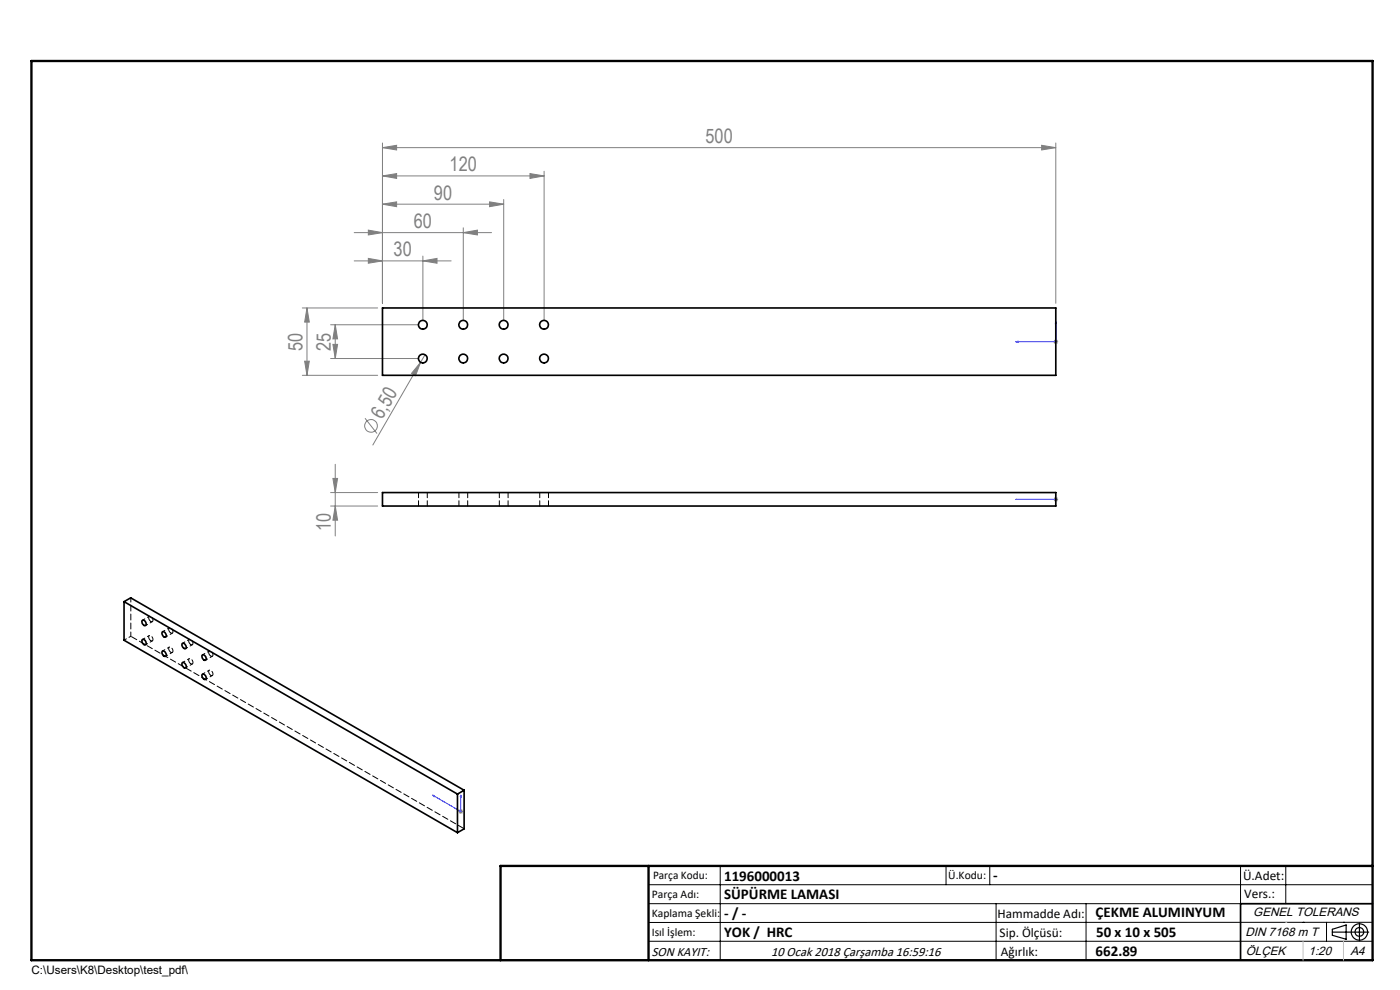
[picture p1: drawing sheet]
<svg xmlns="http://www.w3.org/2000/svg" width="297mm" height="210mm" viewBox="0 0 297 210" stroke-linecap="round" stroke-linejoin="round" font-family="sans-serif">
<g fill="none" stroke="#808080" stroke-width=".21">
<path d="M81.1 31.3l3-.5v1zM81.1 37.3l3-.5v1zM81.1 30.3v34M81.1 31.3h142.9M81.1 37.3h34.3M112.4 36.8l3 .5-3 .5zM115.4 36.3v31.6M221 30.8l3 .5-3 .5zM224 30.3v34M75.1 55.3h20.6M75.1 49.3h29.2M78.1 54.8l3 .5-3 .5z"/>
<path d="M78.1 48.8l3 .5-3 .5zM81.1 43.3l3-.5v1zM81.1 43.3h25.8M89.7 55.3l3-.5v1zM89.7 54.3v13.6M98.3 49.3l3-.5v1zM98.3 48.3v19.6M103.9 42.8l3 .5-3 .5zM106.9 42.3v25.6M64.1 79.6h16M64.1 65.3h16M64.6 76.6h1l-.5 3z"/>
<path d="M65.1 65.3l.5 3h-1zM65.1 65.3v14.3M70.1 68.9h18.6M70.1 76.1h18.6M70.6 73.1h1l-.5 3zM71.1 68.9v7.2M71.1 68.9l.5 3h-1zM89.2 76.9l-1 2.8-.9-.5zM89.2 76.9l-10.1 17.5M90.2 75.2l-1 1.7M223.5 72.5h1M223.6 72.1l.7 .7"/>
<path d="M224 72v1M224.3 72.1l-.7 .7M71.1 98.5v15.2M77.4 88.7l2.6 3.3M70.1 107.3h10M70.1 104.5h10M70.6 101.5h1l-.5 3zM71.1 107.3l.5 3h-1zM223.5 105.9h1M223.6 105.6l.7 .7M224 105.4v1M224.3 105.6l-.7 .7"/>
<path d="M97.2 172.1h1M97.4 171.8l.7 .7M97.8 171.6v1M98.1 171.8l-.7 .7"/>
<circle cx="78.7" cy="90.3" r="1.34"/>
</g>
<g fill="none" stroke="#000" stroke-width=".25">
<path d="M282.6 197.7h7.8M282.6 197.1l3-.9v3l-3-.8zM288.4 195.8v3.8M106.2 203.7h185"/>
<circle cx="288.4" cy="197.7" r="1.74"/>
<circle cx="288.4" cy="197.7" r=".93"/>
</g>
<path d="M215.5 72.5l.4-.1v.2zM224 68.2l.1 .4h-.2zM224 68.2v4.3h-8.5M215.5 105.9h.4h-.4M215.5 105.9h8.5M223.9 105.9h.2zM224 105.9h.1M91.8 168.7l.2 .1v.1zM91.8 168.7l6 3.4v-3.4M97.8 168.7v.4l-.2-.1z" fill="none" stroke="#00f" stroke-width=".21"/>
<g fill="none" stroke="#000" stroke-width=".21">
<path d="M137.6 187.7h153.6M137.6 191.7h153.6M137.6 199.7h153.6M152.8 183.7v20M200.7 183.7v4M210 183.7v4M211.3 191.7v12M230.4 191.7v12M263.2 183.7v20M272.8 183.7v8M276.4 195.6h.1M281.4 195.6v4.1"/>
<path d="M285 195.6h.1M291.2 195.6l-153.6 .1"/>
</g>
<path d="M291.2 191.7h-28v12" fill="none" stroke="#000" stroke-width=".35"/>
<path d="M6.7 12.9h284.5v190.8h-284.5zM137.6 183.7v20M291.2 183.7h-185v20" fill="none" stroke="#000" stroke-width=".5"/>
<path d="M276.4 199.7v4M285 199.7v4" fill="none" stroke="#c0c0c0" stroke-width=".21"/>
<path d="M272.8 195.6h.1" fill="none" stroke="#c0c0c0" stroke-width=".25"/>
<g fill="#00f">
<path d="M224 68.2l.1 .4h-.2zM215.5 72.5l.4-.1v.2z"/>
<path d="M97.8 168.7v.4l-.2-.1zM91.8 168.7l.2 .1v.1zM223.9 105.9h.2zM215.5 105.9h.4z"/>
</g>
<g fill="#808080">
<path d="M89.2 76.9l-1 2.8-.9-.5z"/>
<path d="M81.1 31.3l3-.5v1zM221 30.8l3 .5-3 .5zM78.1 54.8l3 .5-3 .5zM89.7 55.3l3-.5v1zM78.1 48.8l3 .5-3 .5zM98.3 49.3l3-.5v1zM81.1 43.3l3-.5v1zM103.9 42.8l3 .5-3 .5zM81.1 37.3l3-.5v1zM112.4 36.8l3 .5-3 .5z"/>
<path d="M71.1 107.3l.5 3h-1zM70.6 101.5h1l-.5 3z"/>
<path d="M64.6 76.6h1l-.5 3zM65.1 65.3l.5 3h-1z"/>
<path d="M71.1 68.9l.5 3h-1zM70.6 73.1h1l-.5 3z"/>
</g>
<g fill="none" stroke="#000" stroke-width=".35">
<path d="M81.1 65.3h142.9v14.3h-142.9zM81.1 104.5h142.9v2.8h-142.9zM26.3 127.6l70.7 40.8M26.3 127.6l1.4-.8 70.8 40.8M26.3 127.6v8.2l70.7 40.8M30.1 135.7a.66 .66 0 0 1 .8 .2 .66 .66 0 0 1 .1 .7 .58 .58 0 0 1-.7 0 .58 .58 0 0 1-.2-.7zM30.1 131.7a.63 .63 0 0 1 .8 .2 .63 .63 0 0 1-.1 .8 .82 .82 0 0 1-.7-1zM34.5 134a.73 .73 0 0 1 .6 1.1 .78 .78 0 0 1-.6-1.1zM34.5 138.1a.73 .73 0 0 1 .6 1.1 .78 .78 0 0 1-.6-1.1zM38.7 136.5a.73 .73 0 0 1 .6 1.1 .78 .78 0 0 1-.6-1.1zM42.9 139a.6 .6 0 0 1 .7 .3 .6 .6 0 0 1-.2 .8l-.5-.5zM38.7 140.5a.75 .75 0 0 1 .6 1.2 .83 .83 0 0 1-.6-1.2z"/>
<path d="M43 143a.7 .7 0 0 1 .6 .4 .7 .7 0 0 1 0 .7 .75 .75 0 0 1-.6-1.1zM97 168.4v8.2M98.5 167.6l-1.5 .8M98.5 167.6v8.2l-1.5 .8"/>
<circle cx="89.7" cy="76" r=".92"/>
<circle cx="89.7" cy="68.9" r=".93"/>
<circle cx="98.3" cy="76" r=".92"/>
<circle cx="98.3" cy="68.9" r=".93"/>
<circle cx="106.8" cy="76" r=".93"/>
<circle cx="106.8" cy="68.9" r=".94"/>
<circle cx="115.4" cy="76" r=".93"/>
<circle cx="115.4" cy="68.9" r=".94"/>
</g>
<path d="M27.8 135l70.7 40.8" fill="none" stroke="#000" stroke-width=".21" stroke-dasharray="1.3 .6" stroke-dashoffset="-.2"/>
<path d="M32 131.8a.66 .66 0 0 1-.2-1.1 .76 .76 0 0 1 .5 1.2l-.3-.1M32 135.9a.66 .66 0 0 1-.2-1.1 .76 .76 0 0 1 .5 1.2l-.3-.1M36.2 134.3a.66 .66 0 0 1-.2-1.2 .76 .76 0 0 1 .5 1.2h-.3M36.2 138.4a.66 .66 0 0 1-.2-1.2 .76 .76 0 0 1 .5 1.2h-.3M40.5 136.7a.66 .66 0 0 1-.2-1.1 .76 .76 0 0 1 .5 1.2l-.3-.1M44.7 139.2a.66 .66 0 0 1-.2-1.2 .76 .76 0 0 1 .5 1.2h-.3M40.5 140.8a.66 .66 0 0 1-.2-1.1 .76 .76 0 0 1 .5 1.2l-.3-.1M44.7 143.3a.66 .66 0 0 1-.2-1.2 .76 .76 0 0 1 .5 1.2h-.3" fill="none" stroke="#000" stroke-width=".21" stroke-dasharray="1.3 .6"/>
<g fill="none" stroke="#000" stroke-width=".21" stroke-dasharray="1.3 .6" stroke-dashoffset=".8">
<path d="M27.8 135l-1.5 .8M30.9 132.7l1.4-.8M30.9 136.8l1.4-.9M31.7 130.7l-1.4 .8M31.7 134.8l-1.4 .8M35.1 135.1l1.5-.8M35.1 139.2l1.5-.8M35.9 133.2l-1.4 .8M35.9 137.3l-1.4 .8M39.4 137.6l1.4-.8M40.2 135.6l-1.5 .8M40.2 139.7l-1.5 .8"/>
<path d="M44.4 138.1l-1.4 .8M39.4 141.7l1.4-.9M43.6 140l1.4-.8M43.6 144.1l1.4-.8M44.4 142.2l-1.4 .8"/>
</g>
<path d="M27.8 126.8v8.2" fill="none" stroke="#000" stroke-width=".21" stroke-dasharray="1.3 .6" stroke-dashoffset=".4"/>
<path d="M88.8 104.5v2.8M90.6 107.3v-2.8M97.4 104.5v2.8M99.2 107.3v-2.8M105.9 104.5v2.8M107.8 107.3v-2.8M114.5 104.5v2.8M116.4 107.3v-2.8" fill="none" stroke="#000" stroke-width=".21" stroke-dasharray="1.3 .6" stroke-dashoffset=".2"/>
<g font-size="4.2" fill="#808080">
<text x="149.7" y="30.4">500</text>
<text x="95.4" y="36.4">120</text>
<text x="92.1" y="42.4">90</text>
<text x="87.8" y="48.4">60</text>
<text x="83.5" y="54.4">30</text>
<text x="64.2" y="74.4" transform="rotate(-90 64.2 74.4)">50</text>
<text x="70.2" y="74.4" transform="rotate(-90 70.2 74.4)">25</text>
<text x="81.1" y="89.1" transform="rotate(-60 81.1 89.1)">6,50</text>
<text x="70.2" y="112.7" transform="rotate(-90 70.2 112.7)">10</text>
</g>
<g font-size="3.2">
<text x="153.6" y="186.8">1196000013</text>
<text x="153.6" y="190.8">SÜPÜRME LAMASI</text>
<text x="210.7" y="186.6">-</text>
<text x="153.6" y="194.8">- / -</text>
<text x="232.4" y="194.5">ÇEKME ALUMINYUM</text>
<text x="153.6" y="198.8">YOK / HRC</text>
<text x="232.4" y="202.8">662.89</text>
<text x="232.5" y="198.8">50 x 10 x 505</text>
</g>
<g font-size="2.8">
<text x="263.7" y="186.7">Ü.Adet:</text>
<text x="263.9" y="190.5">Vers.:</text>
<text x="211.6" y="194.8">Hammadde Adı:</text>
<text x="138.3" y="202.8">SON KAYIT:</text>
<text x="163.6" y="202.8">10 Ocak 2018 Çarşamba 16:59:16</text>
<text x="212.1" y="198.7">Sip. Ölçüsü:</text>
<text x="212.3" y="202.7">Ağırlık:</text>
</g>
<g font-size="2.6">
<text x="265.9" y="194.4">GENEL TOLERANS</text>
<text x="264.2" y="198.5">DIN 7168 m T</text>
<text x="264.3" y="202.6">ÖLÇEK</text>
<text x="277.6" y="202.6">1:20</text>
<text x="286.5" y="202.6">A4</text>
</g>
<g font-size="2.5">
<text x="138.3" y="190.5">Parça Adı:</text>
<text x="138.5" y="186.5">Parça Kodu:</text>
<text x="201.2" y="186.5">Ü.Kodu:</text>
<text x="138.3" y="194.5">Kaplama Şekli:</text>
<text x="138.3" y="198.6">Isıl İşlem:</text>
<text x="6.7" y="206.7">C:\Users\K8\Desktop\test_pdf\</text>
</g>
</svg>
